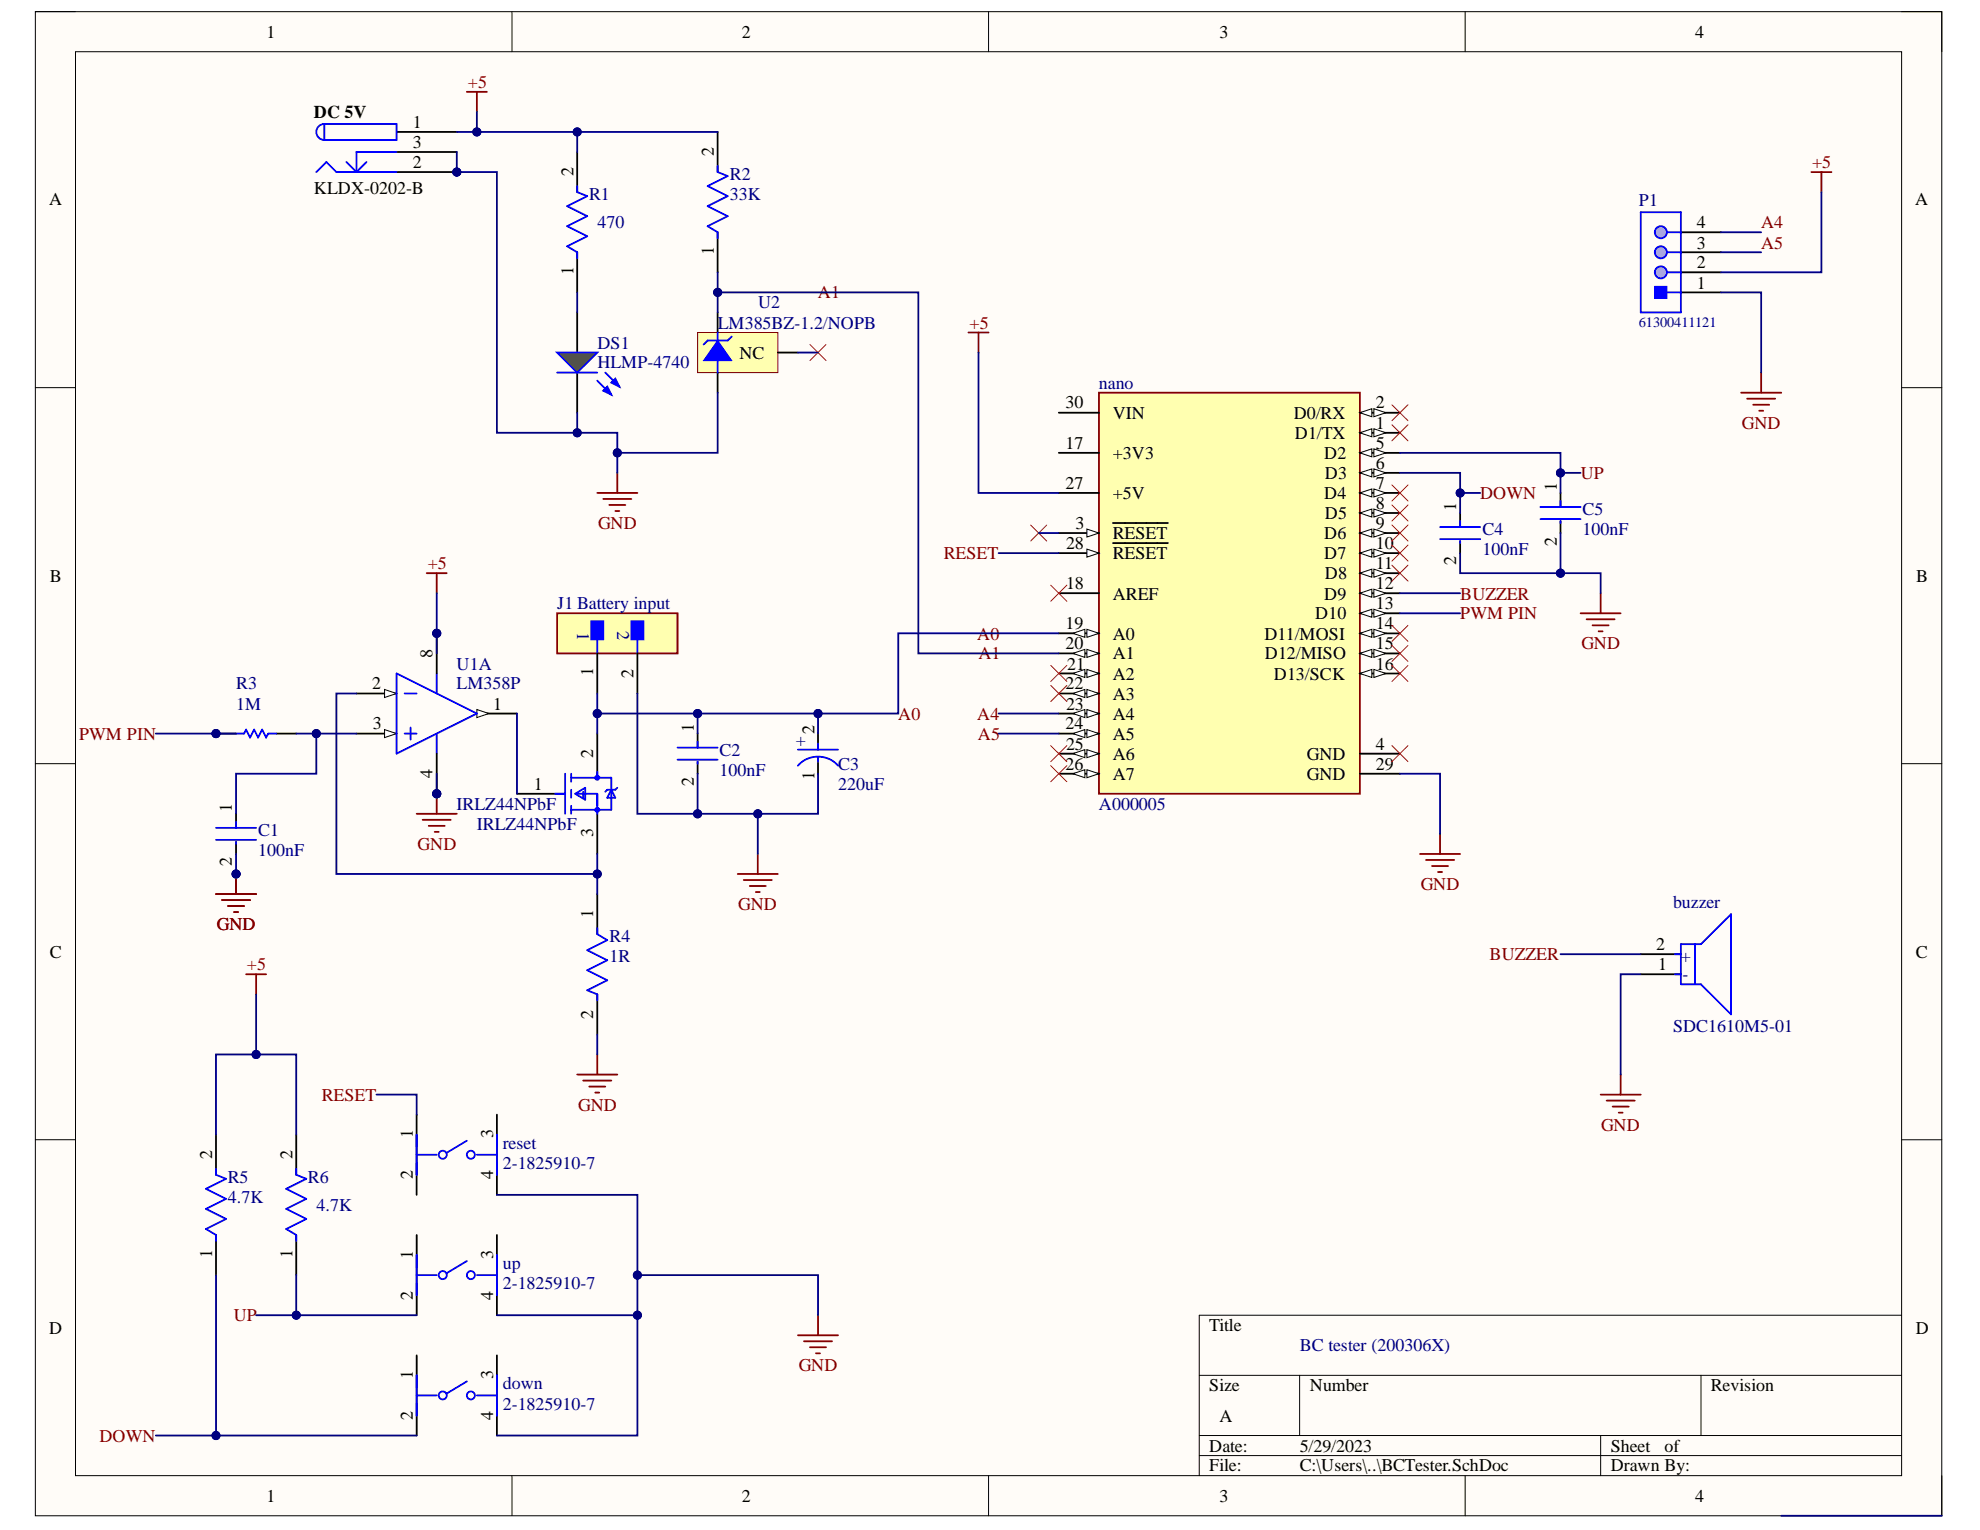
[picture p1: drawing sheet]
# Altium project new edr.PrjPcb
1 sheet, 23 parts. Net scope: global (net labels, ports and power ports of the same name join across sheets).
Board file: PCB1.PcbDoc

## Sheet BCTester.SchDoc
size A; SheetNumber: 1; SheetTotal: 1; SPICEModelCacheEEAPYXYC: <root> / <DocumentId>EEAPYXYC</DocumentId> / </root>

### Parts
buzzer  SDC1610M5-01  [FP-SDC1610M5-01-MFG]
C1  100nF  [FP-DE6_D7_T7_F7_5_d0_6-0-MFG]
C2  100nF  [FP-DE6_D7_T7_F7_5_d0_6-0-MFG]
C3  220uF  [FP-RAD-TH-D_8_0_5-L_11_5-MFG]
C4  100nF  [FP-DE6_D7_T7_F7_5_d0_6-0-MFG]
C5  100nF  [FP-DE6_D7_T7_F7_5_d0_6-0-MFG]
DC_5V  KLDX-0202-B  [KYCN-KLDX-0202-B_V]
down  2-1825910-7  [FP-2-1825910-7-MFG]
DS1  HLMP-4740  [AVAG-HLMP-4740]
IRLZ44NPbF  IRLZ44NPbF  [FP-PG-TO220-3-MFG]
J1  Battery input  [FP-M20-9990246-MFG]
nano  A000005  [FP-A000005-MFG]
P1  61300411121  [61300411121]
R1  470  [FP-RNC55-MFG]
R2  33K  [FP-H8511KBYA-MFG]
R3  1M  [RESA60-630X240]
R4  1R  [FP-PR01-MFG]
R5  4.7K  [FP-MRS25-MFG]
R6  4.7K  [FP-MRS25-MFG]
reset  2-1825910-7  [FP-2-1825910-7-MFG]
U1  LM358P  [P0008A]  (part A of 2)
U2  LM385BZ-1.2/NOPB  [Z03A]
up  2-1825910-7  [FP-2-1825910-7-MFG]

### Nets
+5: DC_5V.1 nano.27(+5V) P1.2 R1.2 R2.2 R5.2 R6.2 U1.8(VCC)
GND: buzzer.1(C) C1.2 C2.2 C3.1(C) C4.2 C5.2 DC_5V.2 DC_5V.3 down.4 DS1.2(K) J1.2 nano.29(GND) P1.1 R4.2 reset.4 U1.4(GND) U2.3(-V) up.4
A0: C2.1 C3.2(A) IRLZ44NPbF.2(D) J1.1 nano.19(A0)
A1: nano.20(A1) R2.1 U2.2(+V)
A4: nano.23(A4) P1.4
A5: nano.24(A5) P1.3
BUZZER: buzzer.2(A) nano.12(D9)
DOWN: C4.1 down.2 nano.6(D3) R5.1
PWM PIN: nano.13(D10) R3.1
RESET: nano.28(~{RESET}) reset.1
UP: C5.1 nano.5(D2) R6.1 up.2
NetC1_1: C1.1 R3.2 U1.3(1IN+)
NetDS1_1: DS1.1(A) R1.1
NetIRLZ44NPbF_1: IRLZ44NPbF.1(G) U1.1(1OUT)
NetIRLZ44NPbF_3: IRLZ44NPbF.3(S) R4.1 U1.2(1IN-)

Not connected (* = marked no-connect by the designer): down 1 3; nano 1(D1/TX)* 2(D0/RX)* 3(~{RESET})* 4(GND)* 7(D4)* 8(D5)* 9(D6)* 10(D7)* 11(D8)* 14(D11/MOSI)* 15(D12/MISO)* 16(D13/SCK)* 17(+3V3) 18(AREF)* 21(A2)* 22(A3)* 25(A6)* 26(A7)* 30(VIN); reset 2 3; U2 1(NC)*; up 1 3

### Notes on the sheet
- BC tester (200306X)
